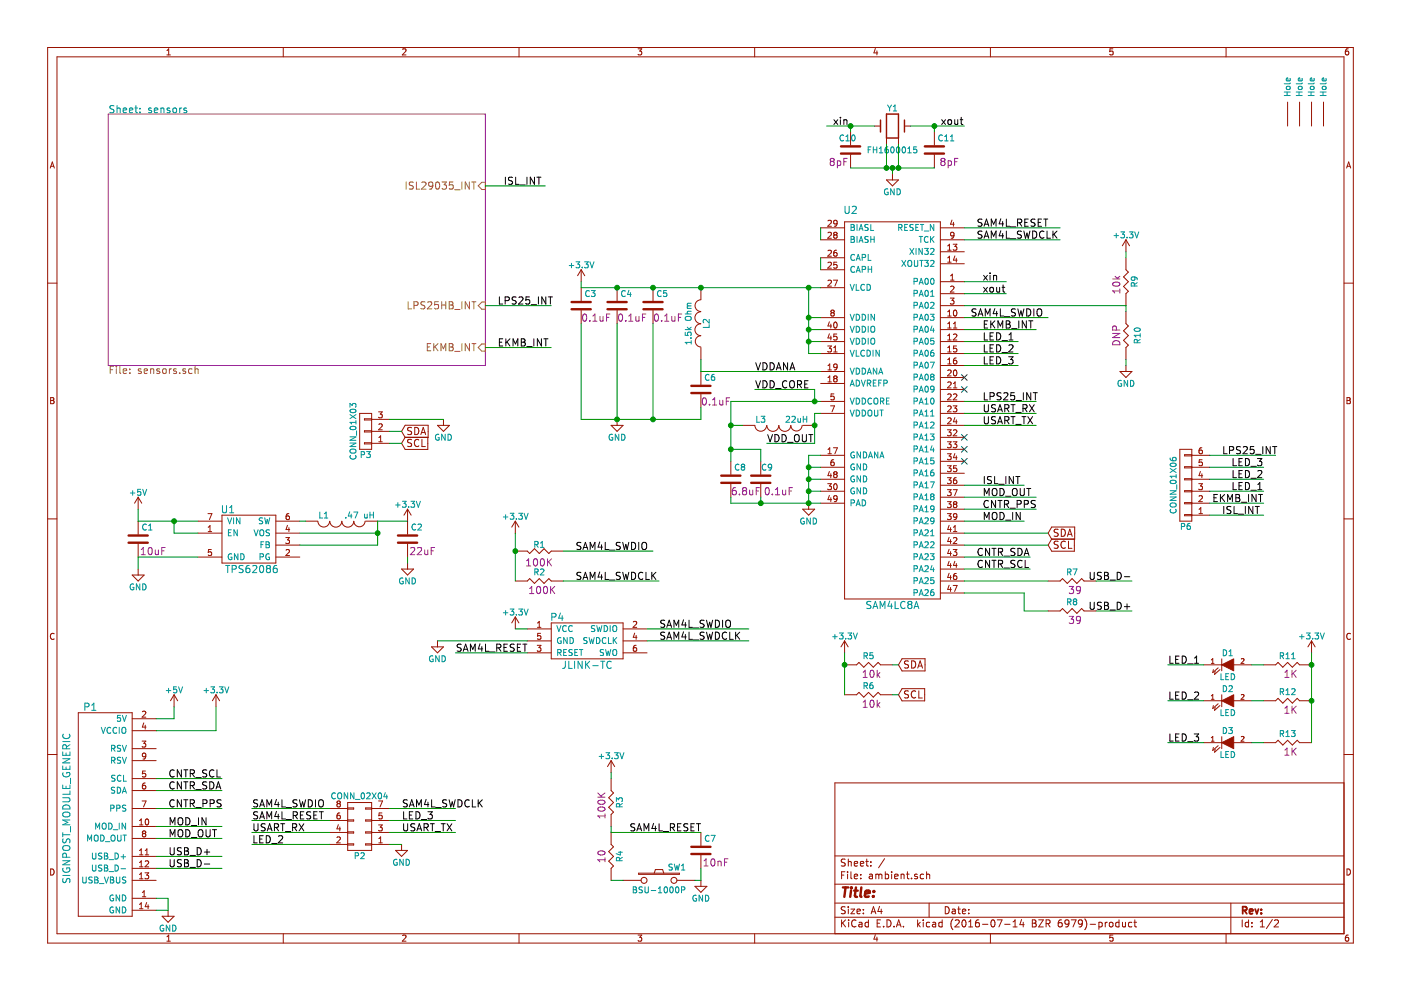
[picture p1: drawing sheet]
EESchema Schematic File Version 2
LIBS:ambient-rescue
LIBS:power
LIBS:device
LIBS:transistors
LIBS:conn
LIBS:linear
LIBS:regul
LIBS:74xx
LIBS:cmos4000
LIBS:adc-dac
LIBS:memory
LIBS:xilinx
LIBS:microcontrollers
LIBS:dsp
LIBS:microchip
LIBS:analog_switches
LIBS:motorola
LIBS:texas
LIBS:intel
LIBS:audio
LIBS:interface
LIBS:digital-audio
LIBS:philips
LIBS:display
LIBS:cypress
LIBS:siliconi
LIBS:opto
LIBS:atmel
LIBS:contrib
LIBS:valves
LIBS:lab11_adc
LIBS:lab11_battery_chargers
LIBS:lab11_buffers
LIBS:lab11_comparators
LIBS:lab11_connectors
LIBS:lab11_diodes
LIBS:lab11_ldo
LIBS:lab11_level_shifters
LIBS:lab11_mcu
LIBS:lab11_memory
LIBS:lab11_microphones
LIBS:lab11_nucleum
LIBS:lab11_opamps
LIBS:lab11_receptacles
LIBS:lab11_rlc
LIBS:lab11_switches
LIBS:lab11_transistors
LIBS:lab11_voltage_references
LIBS:lab11_sensors
LIBS:lab11_crystals
LIBS:ambient-cache
EELAYER 25 0
EELAYER END
$Descr A4 11693 8268
encoding utf-8
Sheet 1 2
Title ""
Date ""
Rev ""
Comp ""
Comment1 ""
Comment2 ""
Comment3 ""
Comment4 ""
$EndDescr
$Sheet
S 900  950  3150 2100
U 57E97639
F0 "sensors" 60
F1 "sensors.sch" 60
F2 "ISL29035_INT" I R 4050 1550 60 
F3 "LPS25HB_INT" I R 4050 2550 60 
F4 "EKMB_INT" I R 4050 2900 60 
$EndSheet
$Comp
L SAM4LC8A U2
U 1 1
P 7150 1950
F 0 "U2" H 7100 2150 60  0000 C CNN
F 1 "SAM4LC8A" H 7450 -1150 60  0000 C CNN
F 2 "Housings_DFN_QFN:QFN-48-1EP_7x7mm_Pitch0.5mm" H 6650 2450 60  0001 C CNN
F 3 "" H 7150 1950 60  0001 C CNN
	1    7150 1950
	1    0    0    -1  
$EndComp
$Comp
L GND #PWR01
U 1 1
P 6750 4200
F 0 "#PWR01" H 6750 3950 50  0001 C CNN
F 1 "GND" H 6750 4050 50  0000 C CNN
F 2 "" H 6750 4200 50  0000 C CNN
F 3 "" H 6750 4200 50  0000 C CNN
	1    6750 4200
	1    0    0    -1  
$EndComp
$Comp
L INDUCTOR L2
U 1 1
P 5850 2700
F 0 "L2" V 5800 2700 50  0000 C CNN
F 1 "1.5k Ohm" V 5950 2700 50  0000 C CNN
F 2 "Capacitors_SMD:C_0603_HandSoldering" V 5850 2700 50  0001 C CNN
F 3 "" H 5850 2700 50  0000 C CNN
F 4 "Digikey" V 5850 2700 60  0001 C CNN "Vendor 1"
F 5 "490-5216-1-ND" V 5850 2700 60  0001 C CNN "Vendor 1 Part Number"
	1    5850 2700
	-1   0    0    1   
$EndComp
$Comp
L INDUCTOR L3
U 1 1
P 6500 3550
F 0 "L3" V 6450 3400 50  0000 C CNN
F 1 "22uH" V 6450 3700 50  0000 C CNN
F 2 "lab11-passives:1212" H 6500 3550 50  0001 C CNN
F 3 "" H 6500 3550 50  0000 C CNN
	1    6500 3550
	0    1    1    0   
$EndComp
$Comp
L C_0.1u_0402_10V_10%_JB C3
U 1 1
P 4850 2550
F 0 "C3" H 4875 2650 50  0000 L CNN
F 1 "C_0.1u_0402_10V_10%_JB" H 4400 3300 50  0001 L CNN
F 2 "Capacitors_SMD:C_0402" H 4900 3050 50  0001 C CNN
F 3 "" H 4875 2650 50  0000 C CNN
F 4 "0.1uF" H 4975 2450 60  0000 C CNN "Capacitance"
F 5 "Digikey" H 4875 3125 60  0001 C CNN "Vendor 1"
F 6 "445-10894-1-ND" H 4875 3200 60  0001 C CNN "Vendor 1 Part Number"
	1    4850 2550
	1    0    0    -1  
$EndComp
$Comp
L C_0.1u_0402_10V_10%_JB C5
U 1 1
P 5450 2550
F 0 "C5" H 5475 2650 50  0000 L CNN
F 1 "C_0.1u_0402_10V_10%_JB" H 5000 3300 50  0001 L CNN
F 2 "Capacitors_SMD:C_0402" H 5500 3050 50  0001 C CNN
F 3 "" H 5475 2650 50  0000 C CNN
F 4 "0.1uF" H 5575 2450 60  0000 C CNN "Capacitance"
F 5 "Digikey" H 5475 3125 60  0001 C CNN "Vendor 1"
F 6 "445-10894-1-ND" H 5475 3200 60  0001 C CNN "Vendor 1 Part Number"
	1    5450 2550
	1    0    0    -1  
$EndComp
$Comp
L C_0.1u_0402_10V_10%_JB C9
U 1 1
P 6350 4000
F 0 "C9" H 6350 4100 50  0000 L CNN
F 1 "C_0.1u_0402_10V_10%_JB" H 5900 4750 50  0001 L CNN
F 2 "Capacitors_SMD:C_0402" H 6400 4500 50  0001 C CNN
F 3 "" H 6375 4100 50  0000 C CNN
F 4 "0.1uF" H 6500 3900 60  0000 C CNN "Capacitance"
F 5 "Digikey" H 6375 4575 60  0001 C CNN "Vendor 1"
F 6 "445-10894-1-ND" H 6375 4650 60  0001 C CNN "Vendor 1 Part Number"
	1    6350 4000
	1    0    0    -1  
$EndComp
$Comp
L C_0.1u_0402_10V_10%_JB C6
U 1 1
P 5850 3250
F 0 "C6" H 5875 3350 50  0000 L CNN
F 1 "C_0.1u_0402_10V_10%_JB" H 5400 4000 50  0001 L CNN
F 2 "Capacitors_SMD:C_0402" H 5900 3750 50  0001 C CNN
F 3 "" H 5875 3350 50  0000 C CNN
F 4 "0.1uF" H 5975 3150 60  0000 C CNN "Capacitance"
F 5 "Digikey" H 5875 3825 60  0001 C CNN "Vendor 1"
F 6 "445-10894-1-ND" H 5875 3900 60  0001 C CNN "Vendor 1 Part Number"
	1    5850 3250
	1    0    0    -1  
$EndComp
$Comp
L C_0.1u_0402_10V_10%_JB C4
U 1 1
P 5150 2550
F 0 "C4" H 5175 2650 50  0000 L CNN
F 1 "C_0.1u_0402_10V_10%_JB" H 4700 3300 50  0001 L CNN
F 2 "Capacitors_SMD:C_0402" H 5200 3050 50  0001 C CNN
F 3 "" H 5175 2650 50  0000 C CNN
F 4 "0.1uF" H 5275 2450 60  0000 C CNN "Capacitance"
F 5 "Digikey" H 5175 3125 60  0001 C CNN "Vendor 1"
F 6 "445-10894-1-ND" H 5175 3200 60  0001 C CNN "Vendor 1 Part Number"
	1    5150 2550
	1    0    0    -1  
$EndComp
$Comp
L +3.3V #PWR02
U 1 1
P 4850 2350
F 0 "#PWR02" H 4850 2200 50  0001 C CNN
F 1 "+3.3V" H 4850 2490 50  0000 C CNN
F 2 "" H 4850 2350 50  0000 C CNN
F 3 "" H 4850 2350 50  0000 C CNN
	1    4850 2350
	1    0    0    -1  
$EndComp
$Comp
L GND #PWR03
U 1 1
P 5150 3500
F 0 "#PWR03" H 5150 3250 50  0001 C CNN
F 1 "GND" H 5150 3350 50  0000 C CNN
F 2 "" H 5150 3500 50  0000 C CNN
F 3 "" H 5150 3500 50  0000 C CNN
	1    5150 3500
	1    0    0    -1  
$EndComp
$Comp
L GENERIC_C_0402 C10
U 1 1
P 7100 1250
F 0 "C10" H 7000 1350 50  0000 L CNN
F 1 "GENERIC_C_0402" H 6650 2000 50  0001 L CNN
F 2 "Capacitors_SMD:C_0402" H 7150 1750 50  0001 C CNN
F 3 "" H 7125 1350 50  0000 C CNN
F 4 "8pF" H 7000 1150 60  0000 C CNN "Capacitance"
F 5 "Digikey" H 7125 1825 60  0001 C CNN "Vendor 1"
F 6 "490-8230-1-ND" H 7125 1900 60  0001 C CNN "Vendor 1 Part Number"
	1    7100 1250
	1    0    0    -1  
$EndComp
$Comp
L GENERIC_C_0402 C11
U 1 1
P 7800 1250
F 0 "C11" H 7825 1350 50  0000 L CNN
F 1 "GENERIC_C_0402" H 7350 2000 50  0001 L CNN
F 2 "Capacitors_SMD:C_0402" H 7850 1750 50  0001 C CNN
F 3 "" H 7825 1350 50  0000 C CNN
F 4 "8pF" H 7925 1150 60  0000 C CNN "Capacitance"
F 5 "Digikey" H 7825 1825 60  0001 C CNN "Vendor 1"
F 6 "490-8230-1-ND" H 7825 1900 60  0001 C CNN "Vendor 1 Part Number"
	1    7800 1250
	1    0    0    -1  
$EndComp
$Comp
L FH1600015 Y1
U 1 1
P 7450 1050
F 0 "Y1" H 7450 1200 50  0000 C CNN
F 1 "FH1600015" H 7450 850 50  0000 C CNN
F 2 "crystals:FHXXX" H 7500 1500 50  0001 C CNN
F 3 "" H 7450 1050 50  0000 C CNN
F 4 "Digikey" H 7550 1300 60  0001 C CNN "Vendor 1"
F 5 "FH1600015CT-ND" H 7650 1400 60  0001 C CNN "Vendor 1 Part Number"
	1    7450 1050
	1    0    0    -1  
$EndComp
Text Label 6950 1050 0    60   ~ 0
xin
Text Label 7850 1050 0    60   ~ 0
xout
$Comp
L GND #PWR04
U 1 1
P 7450 1450
F 0 "#PWR04" H 7450 1200 50  0001 C CNN
F 1 "GND" H 7450 1300 50  0000 C CNN
F 2 "" H 7450 1450 50  0000 C CNN
F 3 "" H 7450 1450 50  0000 C CNN
	1    7450 1450
	1    0    0    -1  
$EndComp
Text Label 8200 2350 0    60   ~ 0
xin
Text Label 8200 2450 0    60   ~ 0
xout
$Comp
L R_10k_0402_1%,100ppm/c,0.063W R9
U 1 1
P 9400 2350
F 0 "R9" H 9400 2425 50  0000 C CNN
F 1 "R_10k_0402_1%,100ppm/c,0.063W" H 9425 3050 50  0001 C CNN
F 2 "Resistors_SMD:R_0402" H 9400 2900 50  0001 C CNN
F 3 "" H 9500 2975 50  0001 C CNN
F 4 "10k" H 9425 2275 60  0000 C CNN "Resistance"
F 5 "Digikey" H 9425 2825 60  0001 C CNN "Vendor 1"
F 6 "RHM10.0KCDCT-ND" H 9425 2725 60  0001 C CNN "Vendor 1 Part Number"
	1    9400 2350
	0    1    1    0   
$EndComp
$Comp
L +3.3V #PWR05
U 1 1
P 9400 2100
F 0 "#PWR05" H 9400 1950 50  0001 C CNN
F 1 "+3.3V" H 9400 2240 50  0000 C CNN
F 2 "" H 9400 2100 50  0000 C CNN
F 3 "" H 9400 2100 50  0000 C CNN
	1    9400 2100
	1    0    0    -1  
$EndComp
$Comp
L +5V #PWR06
U 1 1
P 1450 5900
F 0 "#PWR06" H 1450 5750 50  0001 C CNN
F 1 "+5V" H 1450 6040 50  0000 C CNN
F 2 "" H 1450 5900 50  0000 C CNN
F 3 "" H 1450 5900 50  0000 C CNN
	1    1450 5900
	1    0    0    -1  
$EndComp
$Comp
L +3.3V #PWR07
U 1 1
P 1800 5900
F 0 "#PWR07" H 1800 5750 50  0001 C CNN
F 1 "+3.3V" H 1800 6040 50  0000 C CNN
F 2 "" H 1800 5900 50  0000 C CNN
F 3 "" H 1800 5900 50  0000 C CNN
	1    1800 5900
	1    0    0    -1  
$EndComp
$Comp
L TPS62086 U1
U 1 1
P 2100 4500
F 0 "U1" H 1900 4750 60  0000 C CNN
F 1 "TPS62086" H 2100 4250 60  0000 C CNN
F 2 "regulators:RLT0007A" H 2050 5050 60  0001 C CNN
F 3 "" H 2200 4700 60  0001 C CNN
F 4 "Digikey" H 2000 5150 60  0001 C CNN "Vendor 1"
F 5 "296-40831-1-ND" H 2100 4950 60  0001 C CNN "Vendor 1 Part Number"
	1    2100 4500
	1    0    0    -1  
$EndComp
Text Label 1400 6500 0    60   ~ 0
CNTR_SCL
Text Label 1400 6600 0    60   ~ 0
CNTR_SDA
Text Label 1400 6750 0    60   ~ 0
CNTR_PPS
$Comp
L GENERIC_C_0805 C2
U 1 1
P 3400 4500
F 0 "C2" H 3425 4600 50  0000 L CNN
F 1 "GENERIC_C_0805" H 2950 5250 50  0001 L CNN
F 2 "Capacitors_SMD:C_0805_HandSoldering" H 3450 5000 50  0001 C CNN
F 3 "" H 3425 4600 50  0000 C CNN
F 4 "22uF" H 3525 4400 60  0000 C CNN "Capacitance"
F 5 "Digikey" H 3425 5075 60  0001 C CNN "Vendor 1"
F 6 "490-1719-1-ND" H 3425 5150 60  0001 C CNN "Vendor 1 Part Number"
	1    3400 4500
	1    0    0    -1  
$EndComp
$Comp
L GENERIC_C_0805 C1
U 1 1
P 1150 4500
F 0 "C1" H 1175 4600 50  0000 L CNN
F 1 "GENERIC_C_0805" H 700 5250 50  0001 L CNN
F 2 "Capacitors_SMD:C_0805_HandSoldering" H 1200 5000 50  0001 C CNN
F 3 "" H 1175 4600 50  0000 C CNN
F 4 "10uF" H 1275 4400 60  0000 C CNN "Capacitance"
F 5 "Digikey" H 1175 5075 60  0001 C CNN "Vendor 1"
F 6 "490-8316-1-ND" H 1175 5150 60  0001 C CNN "Vendor 1 Part Number"
	1    1150 4500
	1    0    0    -1  
$EndComp
$Comp
L INDUCTOR L1
U 1 1
P 2850 4350
F 0 "L1" V 2800 4200 50  0000 C CNN
F 1 ".47 uH" V 2800 4500 50  0000 C CNN
F 2 "lab11-passives:DFE322512C" H 2850 4350 50  0001 C CNN
F 3 "" H 2850 4350 50  0000 C CNN
	1    2850 4350
	0    1    1    0   
$EndComp
$Comp
L GND #PWR08
U 1 1
P 3400 4700
F 0 "#PWR08" H 3400 4450 50  0001 C CNN
F 1 "GND" H 3400 4550 50  0000 C CNN
F 2 "" H 3400 4700 50  0000 C CNN
F 3 "" H 3400 4700 50  0000 C CNN
	1    3400 4700
	1    0    0    -1  
$EndComp
$Comp
L +5V #PWR09
U 1 1
P 1150 4250
F 0 "#PWR09" H 1150 4100 50  0001 C CNN
F 1 "+5V" H 1150 4390 50  0000 C CNN
F 2 "" H 1150 4250 50  0000 C CNN
F 3 "" H 1150 4250 50  0000 C CNN
	1    1150 4250
	1    0    0    -1  
$EndComp
$Comp
L GND #PWR010
U 1 1
P 1150 4750
F 0 "#PWR010" H 1150 4500 50  0001 C CNN
F 1 "GND" H 1150 4600 50  0000 C CNN
F 2 "" H 1150 4750 50  0000 C CNN
F 3 "" H 1150 4750 50  0000 C CNN
	1    1150 4750
	1    0    0    -1  
$EndComp
$Comp
L +3.3V #PWR011
U 1 1
P 3400 4350
F 0 "#PWR011" H 3400 4200 50  0001 C CNN
F 1 "+3.3V" H 3400 4490 50  0000 C CNN
F 2 "" H 3400 4350 50  0000 C CNN
F 3 "" H 3400 4350 50  0000 C CNN
	1    3400 4350
	1    0    0    -1  
$EndComp
Text Label 8150 4650 0    60   ~ 0
CNTR_SDA
Text Label 8150 4750 0    60   ~ 0
CNTR_SCL
Text GLabel 8750 4450 2    60   Input ~ 0
SDA
Text GLabel 8750 4550 2    60   Input ~ 0
SCL
Text Label 8150 1900 0    60   ~ 0
SAM4L_RESET
Text Label 8150 2000 0    60   ~ 0
SAM4L_SWDCLK
Text Label 1400 7150 0    60   ~ 0
USB_D+
Text Label 1400 7250 0    60   ~ 0
USB_D-
Text Label 8100 2650 0    60   ~ 0
SAM4L_SWDIO
$Comp
L +3.3V #PWR012
U 1 1
P 4300 5250
F 0 "#PWR012" H 4300 5100 50  0001 C CNN
F 1 "+3.3V" H 4300 5390 50  0000 C CNN
F 2 "" H 4300 5250 50  0000 C CNN
F 3 "" H 4300 5250 50  0000 C CNN
	1    4300 5250
	1    0    0    -1  
$EndComp
Text Label 3800 5450 0    60   ~ 0
SAM4L_RESET
$Comp
L GND #PWR013
U 1 1
P 3650 5350
F 0 "#PWR013" H 3650 5100 50  0001 C CNN
F 1 "GND" H 3650 5200 50  0000 C CNN
F 2 "" H 3650 5350 50  0000 C CNN
F 3 "" H 3650 5350 50  0000 C CNN
	1    3650 5350
	1    0    0    -1  
$EndComp
Text Label 5500 5250 0    60   ~ 0
SAM4L_SWDIO
Text Label 5500 5350 0    60   ~ 0
SAM4L_SWDCLK
Text Label 6300 3100 0    60   ~ 0
VDDANA
Text Label 6300 3250 0    60   ~ 0
VDD_CORE
Text Label 6400 3700 0    60   ~ 0
VDD_OUT
$Comp
L CONN_01X03 P3
U 1 1
P 3050 3600
F 0 "P3" H 3050 3800 50  0000 C CNN
F 1 "CONN_01X03" V 3150 3600 50  0000 C CNN
F 2 "Connect:PINHEAD1-3" H 3050 3600 50  0001 C CNN
F 3 "" H 3050 3600 50  0000 C CNN
	1    3050 3600
	-1   0    0    1   
$EndComp
Text GLabel 3350 3700 2    60   Input ~ 0
SCL
Text GLabel 3350 3600 2    60   Input ~ 0
SDA
$Comp
L GND #PWR014
U 1 1
P 3700 3500
F 0 "#PWR014" H 3700 3250 50  0001 C CNN
F 1 "GND" H 3700 3350 50  0000 C CNN
F 2 "" H 3700 3500 50  0000 C CNN
F 3 "" H 3700 3500 50  0000 C CNN
	1    3700 3500
	1    0    0    -1  
$EndComp
$Comp
L CONN_01X06 P6
U 1 1
P 9900 4050
F 0 "P6" H 9900 4400 50  0000 C CNN
F 1 "CONN_01X06" V 10000 4050 50  0000 C CNN
F 2 "Connect:PINHEAD1-6" H 9900 4050 50  0001 C CNN
F 3 "" H 9900 4050 50  0000 C CNN
	1    9900 4050
	-1   0    0    1   
$EndComp
Text Label 10200 4300 0    60   ~ 0
ISL_INT
Text Label 8200 4050 0    60   ~ 0
ISL_INT
$Comp
L GND #PWR015
U 1 1
P 1400 7600
F 0 "#PWR015" H 1400 7350 50  0001 C CNN
F 1 "GND" H 1400 7450 50  0000 C CNN
F 2 "" H 1400 7600 50  0000 C CNN
F 3 "" H 1400 7600 50  0000 C CNN
	1    1400 7600
	1    0    0    -1  
$EndComp
Text Label 8200 4250 0    60   ~ 0
CNTR_PPS
Text Label 4200 1550 0    60   ~ 0
ISL_INT
Text Label 1400 6900 0    60   ~ 0
MOD_IN
Text Label 1400 7000 0    60   ~ 0
MOD_OUT
Text Label 8200 4350 0    60   ~ 0
MOD_IN
Text Label 8200 4150 0    60   ~ 0
MOD_OUT
$Comp
L LED-RESCUE-ambient D1
U 1 1
P 10250 5550
F 0 "D1" H 10250 5650 50  0000 C CNN
F 1 "LED" H 10250 5450 50  0000 C CNN
F 2 "Diodes_SMD:D_0603" H 10250 5550 50  0001 C CNN
F 3 "" H 10250 5550 50  0000 C CNN
	1    10250 5550
	1    0    0    -1  
$EndComp
$Comp
L LED-RESCUE-ambient D2
U 1 1
P 10250 5850
F 0 "D2" H 10250 5950 50  0000 C CNN
F 1 "LED" H 10250 5750 50  0000 C CNN
F 2 "Diodes_SMD:D_0603" H 10250 5850 50  0001 C CNN
F 3 "" H 10250 5850 50  0000 C CNN
	1    10250 5850
	1    0    0    -1  
$EndComp
$Comp
L LED-RESCUE-ambient D3
U 1 1
P 10250 6200
F 0 "D3" H 10250 6300 50  0000 C CNN
F 1 "LED" H 10250 6100 50  0000 C CNN
F 2 "Diodes_SMD:D_0603" H 10250 6200 50  0001 C CNN
F 3 "" H 10250 6200 50  0000 C CNN
	1    10250 6200
	1    0    0    -1  
$EndComp
$Comp
L +3.3V #PWR016
U 1 1
P 10950 5450
F 0 "#PWR016" H 10950 5300 50  0001 C CNN
F 1 "+3.3V" H 10950 5590 50  0000 C CNN
F 2 "" H 10950 5450 50  0000 C CNN
F 3 "" H 10950 5450 50  0000 C CNN
	1    10950 5450
	1    0    0    -1  
$EndComp
Text Label 9750 6200 0    60   ~ 0
LED_3
Text Label 9750 5850 0    60   ~ 0
LED_2
Text Label 9750 5550 0    60   ~ 0
LED_1
Text Label 8200 3050 0    60   ~ 0
LED_3
Text Label 8200 2950 0    60   ~ 0
LED_2
Text Label 8200 2850 0    60   ~ 0
LED_1
$Comp
L +3.3V #PWR017
U 1 1
P 7050 5450
F 0 "#PWR017" H 7050 5300 50  0001 C CNN
F 1 "+3.3V" H 7050 5590 50  0000 C CNN
F 2 "" H 7050 5450 50  0000 C CNN
F 3 "" H 7050 5450 50  0000 C CNN
	1    7050 5450
	1    0    0    -1  
$EndComp
Text GLabel 7500 5800 2    60   Input ~ 0
SCL
Text GLabel 7500 5550 2    60   Input ~ 0
SDA
Text Label 8200 3450 0    60   ~ 0
USART_RX
Text Label 8200 3550 0    60   ~ 0
USART_TX
$Comp
L SIGNPOST_MODULE_GENERIC P1
U 1 1
P 900 6850
F 0 "P1" H 750 7800 60  0000 C CNN
F 1 "SIGNPOST_MODULE_GENERIC" V 550 6950 60  0000 C CNN
F 2 "lab11-connectors:SIGNPOST_MODULE_GENERIC" H 950 8300 60  0001 C CNN
F 3 "" H 1400 8100 60  0001 C CNN
F 4 "Digikey" H 900 8200 60  0001 C CNN "Vendor 1"
F 5 "S9170-ND" H 900 8100 60  0001 C CNN "Vendor 1 Part Number"
	1    900  6850
	1    0    0    -1  
$EndComp
$Comp
L JLINK-TC P4
U 1 1
P 4900 5350
F 0 "P4" H 4650 5550 60  0000 C CNN
F 1 "JLINK-TC" H 4900 5150 60  0000 C CNN
F 2 "lab11-connectors:TC2030-IDC" H 4850 5750 60  0001 C CNN
F 3 "" H 5600 5600 60  0001 C CNN
	1    4900 5350
	1    0    0    -1  
$EndComp
$Comp
L SIGNPOST_HOLE H1
U 1 1
P 10750 550
F 0 "H1" H 10750 550 60  0001 C CNN
F 1 "SIGNPOST_HOLE" H 10650 850 60  0001 C CNN
F 2 "lab11-connectors:SIGNPOST_HOLE" H 10650 450 60  0001 C CNN
F 3 "" H 10750 550 60  0001 C CNN
	1    10750 550 
	1    0    0    -1  
$EndComp
$Comp
L SIGNPOST_HOLE H2
U 1 1
P 10850 550
F 0 "H2" H 10850 550 60  0001 C CNN
F 1 "SIGNPOST_HOLE" H 10750 850 60  0001 C CNN
F 2 "lab11-connectors:SIGNPOST_HOLE" H 10750 450 60  0001 C CNN
F 3 "" H 10850 550 60  0001 C CNN
	1    10850 550 
	1    0    0    -1  
$EndComp
$Comp
L SIGNPOST_HOLE H3
U 1 1
P 10950 550
F 0 "H3" H 10950 550 60  0001 C CNN
F 1 "SIGNPOST_HOLE" H 10850 850 60  0001 C CNN
F 2 "lab11-connectors:SIGNPOST_HOLE" H 10850 450 60  0001 C CNN
F 3 "" H 10950 550 60  0001 C CNN
	1    10950 550 
	1    0    0    -1  
$EndComp
$Comp
L SIGNPOST_HOLE H4
U 1 1
P 11050 550
F 0 "H4" H 11050 550 60  0001 C CNN
F 1 "SIGNPOST_HOLE" H 10950 850 60  0001 C CNN
F 2 "lab11-connectors:SIGNPOST_HOLE" H 10950 450 60  0001 C CNN
F 3 "" H 11050 550 60  0001 C CNN
	1    11050 550 
	1    0    0    -1  
$EndComp
$Comp
L R_100K_0402_0.5%,25ppm/c,0.063W R1
U 1 1
P 4500 4600
F 0 "R1" H 4500 4550 50  0000 C CNN
F 1 "R_100K_0402_0.5%,25ppm/c,0.063W" H 4525 5300 50  0001 C CNN
F 2 "Resistors_SMD:R_0402" H 4500 5150 50  0001 C CNN
F 3 "http://www.susumu.co.jp/product_pdf/all-list/e_11.pdf" H 4600 5225 50  0001 C CNN
F 4 "100K" H 4500 4700 60  0000 C CNN "Resistance"
F 5 "Digikey" H 4525 5075 60  0001 C CNN "Vendor 1"
F 6 "RR05P100KDCT-ND	" H 4525 4975 60  0001 C CNN "Vendor 1 Part Number"
	1    4500 4600
	-1   0    0    1   
$EndComp
$Comp
L R_100K_0402_0.5%,25ppm/c,0.063W R2
U 1 1
P 4500 4850
F 0 "R2" H 4500 4925 50  0000 C CNN
F 1 "R_100K_0402_0.5%,25ppm/c,0.063W" H 4525 5550 50  0001 C CNN
F 2 "Resistors_SMD:R_0402" H 4500 5400 50  0001 C CNN
F 3 "http://www.susumu.co.jp/product_pdf/all-list/e_11.pdf" H 4600 5475 50  0001 C CNN
F 4 "100K" H 4525 4775 60  0000 C CNN "Resistance"
F 5 "Digikey" H 4525 5325 60  0001 C CNN "Vendor 1"
F 6 "RR05P100KDCT-ND	" H 4525 5225 60  0001 C CNN "Vendor 1 Part Number"
	1    4500 4850
	1    0    0    -1  
$EndComp
Text Label 4800 4600 0    60   ~ 0
SAM4L_SWDIO
Text Label 4800 4850 0    60   ~ 0
SAM4L_SWDCLK
$Comp
L +3.3V #PWR018
U 1 1
P 4300 4450
F 0 "#PWR018" H 4300 4300 50  0001 C CNN
F 1 "+3.3V" H 4300 4590 50  0000 C CNN
F 2 "" H 4300 4450 50  0000 C CNN
F 3 "" H 4300 4450 50  0000 C CNN
	1    4300 4450
	1    0    0    -1  
$EndComp
Text Label 4150 2550 0    60   ~ 0
LPS25_INT
Text Label 8200 3350 0    60   ~ 0
LPS25_INT
Text Label 10200 3800 0    60   ~ 0
LPS25_INT
$Comp
L BSU-1000P SW1
U 1 1
P 5500 7350
F 0 "SW1" H 5650 7460 50  0000 C CNN
F 1 "BSU-1000P" H 5500 7270 50  0000 C CNN
F 2 "lab11-switches:B3U-1000p" H 5550 7850 50  0001 C CNN
F 3 "" H 5500 7350 50  0000 C CNN
F 4 "Digikey" H 5500 7650 60  0001 C CNN "Vendor 1"
F 5 "SW1020CT-ND" H 5500 7750 60  0001 C CNN "Vendor 1 Part Number"
	1    5500 7350
	1    0    0    -1  
$EndComp
$Comp
L R_100K_0402_0.5%,25ppm/c,0.063W R3
U 1 1
P 5100 6700
F 0 "R3" H 5100 6775 50  0000 C CNN
F 1 "R_100K_0402_0.5%,25ppm/c,0.063W" H 5125 7400 50  0001 C CNN
F 2 "Resistors_SMD:R_0402" H 5100 7250 50  0001 C CNN
F 3 "http://www.susumu.co.jp/product_pdf/all-list/e_11.pdf" H 5200 7325 50  0001 C CNN
F 4 "100K" H 5125 6625 60  0000 C CNN "Resistance"
F 5 "Digikey" H 5125 7175 60  0001 C CNN "Vendor 1"
F 6 "RR05P100KDCT-ND	" H 5125 7075 60  0001 C CNN "Vendor 1 Part Number"
	1    5100 6700
	0    1    1    0   
$EndComp
$Comp
L GENERIC_R_0402 R4
U 1 1
P 5100 7150
F 0 "R4" H 5100 7225 50  0000 C CNN
F 1 "GENERIC_R_0402" H 5125 7850 50  0001 C CNN
F 2 "Resistors_SMD:R_0402" H 5100 7700 50  0001 C CNN
F 3 "" H 5200 7775 50  0001 C CNN
F 4 "10" H 5100 7075 60  0000 C CNN "Resistance"
F 5 "Digikey" H 5100 7600 60  0001 C CNN "Vendor 1"
F 6 "P10JCT-ND" H 5100 7500 60  0001 C CNN "Vendor 1 Part Number"
	1    5100 7150
	0    1    1    0   
$EndComp
$Comp
L GND #PWR019
U 1 1
P 5850 7350
F 0 "#PWR019" H 5850 7100 50  0001 C CNN
F 1 "GND" H 5850 7200 50  0000 C CNN
F 2 "" H 5850 7350 50  0000 C CNN
F 3 "" H 5850 7350 50  0000 C CNN
	1    5850 7350
	1    0    0    -1  
$EndComp
$Comp
L GENERIC_C_0402 C7
U 1 1
P 5850 7100
F 0 "C7" H 5875 7200 50  0000 L CNN
F 1 "GENERIC_C_0402" H 5400 7850 50  0001 L CNN
F 2 "Capacitors_SMD:C_0402" H 5900 7600 50  0001 C CNN
F 3 "" H 5875 7200 50  0000 C CNN
F 4 "10nF" H 5975 7000 60  0000 C CNN "Capacitance"
F 5 "Digikey" H 5875 7675 60  0001 C CNN "Vendor 1"
F 6 "490-5922-6-ND" H 5875 7750 60  0001 C CNN "Vendor 1 Part Number"
	1    5850 7100
	1    0    0    -1  
$EndComp
$Comp
L +3.3V #PWR020
U 1 1
P 5100 6450
F 0 "#PWR020" H 5100 6300 50  0001 C CNN
F 1 "+3.3V" H 5100 6590 50  0000 C CNN
F 2 "" H 5100 6450 50  0000 C CNN
F 3 "" H 5100 6450 50  0000 C CNN
	1    5100 6450
	1    0    0    -1  
$EndComp
Text Label 5250 6950 0    60   ~ 0
SAM4L_RESET
Text Label 4150 2900 0    60   ~ 0
EKMB_INT
Text Label 8200 2750 0    60   ~ 0
EKMB_INT
$Comp
L R_1K_0402_1%,100ppm/c,0.2W R11
U 1 1
P 10750 5550
F 0 "R11" H 10750 5625 50  0000 C CNN
F 1 "R_1K_0402_1%,100ppm/c,0.2W" H 10775 6250 50  0001 C CNN
F 2 "Resistors_SMD:R_0402" H 10750 6100 50  0001 C CNN
F 3 "http://www.susumu.co.jp/product_pdf/all-list/e_11.pdf" H 10850 6175 50  0001 C CNN
F 4 "1K" H 10775 5475 60  0000 C CNN "Resistance"
F 5 "Digikey" H 10775 6025 60  0001 C CNN "Vendor 1"
F 6 "P17224CT-ND" H 10775 5925 60  0001 C CNN "Vendor 1 Part Number"
	1    10750 5550
	1    0    0    -1  
$EndComp
$Comp
L R_1K_0402_1%,100ppm/c,0.2W R12
U 1 1
P 10750 5850
F 0 "R12" H 10750 5925 50  0000 C CNN
F 1 "R_1K_0402_1%,100ppm/c,0.2W" H 10775 6550 50  0001 C CNN
F 2 "Resistors_SMD:R_0402" H 10750 6400 50  0001 C CNN
F 3 "http://www.susumu.co.jp/product_pdf/all-list/e_11.pdf" H 10850 6475 50  0001 C CNN
F 4 "1K" H 10775 5775 60  0000 C CNN "Resistance"
F 5 "Digikey" H 10775 6325 60  0001 C CNN "Vendor 1"
F 6 "P17224CT-ND" H 10775 6225 60  0001 C CNN "Vendor 1 Part Number"
	1    10750 5850
	1    0    0    -1  
$EndComp
$Comp
L R_1K_0402_1%,100ppm/c,0.2W R13
U 1 1
P 10750 6200
F 0 "R13" H 10750 6275 50  0000 C CNN
F 1 "R_1K_0402_1%,100ppm/c,0.2W" H 10775 6900 50  0001 C CNN
F 2 "Resistors_SMD:R_0402" H 10750 6750 50  0001 C CNN
F 3 "http://www.susumu.co.jp/product_pdf/all-list/e_11.pdf" H 10850 6825 50  0001 C CNN
F 4 "1K" H 10775 6125 60  0000 C CNN "Resistance"
F 5 "Digikey" H 10775 6675 60  0001 C CNN "Vendor 1"
F 6 "P17224CT-ND" H 10775 6575 60  0001 C CNN "Vendor 1 Part Number"
	1    10750 6200
	1    0    0    -1  
$EndComp
$Comp
L R_10k_0402_1%,100ppm/c,0.063W R6
U 1 1
P 7250 5800
F 0 "R6" H 7250 5875 50  0000 C CNN
F 1 "R_10k_0402_1%,100ppm/c,0.063W" H 7275 6500 50  0001 C CNN
F 2 "Resistors_SMD:R_0402" H 7250 6350 50  0001 C CNN
F 3 "" H 7350 6425 50  0001 C CNN
F 4 "10k" H 7275 5725 60  0000 C CNN "Resistance"
F 5 "Digikey" H 7275 6275 60  0001 C CNN "Vendor 1"
F 6 "RHM10.0KCDCT-ND" H 7275 6175 60  0001 C CNN "Vendor 1 Part Number"
	1    7250 5800
	1    0    0    -1  
$EndComp
$Comp
L R_10k_0402_1%,100ppm/c,0.063W R5
U 1 1
P 7250 5550
F 0 "R5" H 7250 5625 50  0000 C CNN
F 1 "R_10k_0402_1%,100ppm/c,0.063W" H 7275 6250 50  0001 C CNN
F 2 "Resistors_SMD:R_0402" H 7250 6100 50  0001 C CNN
F 3 "" H 7350 6175 50  0001 C CNN
F 4 "10k" H 7275 5475 60  0000 C CNN "Resistance"
F 5 "Digikey" H 7275 6025 60  0001 C CNN "Vendor 1"
F 6 "RHM10.0KCDCT-ND" H 7275 5925 60  0001 C CNN "Vendor 1 Part Number"
	1    7250 5550
	1    0    0    -1  
$EndComp
$Comp
L CONN_02X04 P2
U 1 1
P 3000 6900
F 0 "P2" H 3000 7150 50  0000 C CNN
F 1 "CONN_02X04" H 3000 6650 50  0000 C CNN
F 2 "lab11-connectors:PINHEAD2-4" H 3000 5700 50  0001 C CNN
F 3 "" H 3000 5700 50  0000 C CNN
	1    3000 6900
	-1   0    0    1   
$EndComp
$Comp
L GND #PWR021
U 1 1
P 3350 7050
F 0 "#PWR021" H 3350 6800 50  0001 C CNN
F 1 "GND" H 3350 6900 50  0000 C CNN
F 2 "" H 3350 7050 50  0000 C CNN
F 3 "" H 3350 7050 50  0000 C CNN
	1    3350 7050
	1    0    0    -1  
$EndComp
Text Label 2100 6950 0    60   ~ 0
USART_RX
Text Label 3350 6950 0    60   ~ 0
USART_TX
Text Label 2100 6850 0    60   ~ 0
SAM4L_RESET
Text Label 2100 6750 0    60   ~ 0
SAM4L_SWDIO
Text Label 3350 6750 0    60   ~ 0
SAM4L_SWDCLK
Text Label 2100 7050 0    60   ~ 0
LED_2
Text Label 3350 6850 0    60   ~ 0
LED_3
$Comp
L GND #PWR022
U 1 1
P 9400 3050
F 0 "#PWR022" H 9400 2800 50  0001 C CNN
F 1 "GND" H 9400 2900 50  0000 C CNN
F 2 "" H 9400 3050 50  0000 C CNN
F 3 "" H 9400 3050 50  0000 C CNN
	1    9400 3050
	1    0    0    -1  
$EndComp
$Comp
L R_0_0402_.1W R10
U 1 1
P 9400 2800
F 0 "R10" H 9400 2900 50  0000 C CNN
F 1 "R_0_0402_.1W" H 9425 3500 50  0001 C CNN
F 2 "Resistors_SMD:R_0402" H 9400 3350 50  0001 C CNN
F 3 "" H 9500 3425 50  0001 C CNN
F 4 "DNP" H 9400 2725 60  0000 C CNN "Resistance"
F 5 "Digikey" H 9425 3275 60  0001 C CNN "Vendor 1"
F 6 "P0.0JCT-ND" H 9425 3175 60  0001 C CNN "Vendor 1 Part Number"
	1    9400 2800
	0    1    1    0   
$EndComp
$Comp
L GENERIC_C_0603 C8
U 1 1
P 6100 4000
F 0 "C8" H 6125 4100 50  0000 L CNN
F 1 "GENERIC_C_0603" H 5650 4750 50  0001 L CNN
F 2 "Capacitors_SMD:C_0603" H 6150 4500 50  0001 C CNN
F 3 "" H 6125 4100 50  0000 C CNN
F 4 "6.8uF" H 6225 3900 60  0000 C CNN "Capacitance"
F 5 "Digikey" H 6125 4575 60  0001 C CNN "Vendor 1"
F 6 "445-7484-1-ND" H 6125 4650 60  0001 C CNN "Vendor 1 Part Number"
	1    6100 4000
	1    0    0    -1  
$EndComp
NoConn ~ 8050 3150
NoConn ~ 8050 3250
NoConn ~ 8050 3650
NoConn ~ 8050 3750
NoConn ~ 8050 3850
Text Label 10550 3900 2    60   ~ 0
LED_3
Text Label 10550 4000 2    60   ~ 0
LED_2
Text Label 10550 4100 2    60   ~ 0
LED_1
$Comp
L R_10k_0402_1%,100ppm/c,0.063W R7
U 1 1
P 8950 4850
F 0 "R7" H 8950 4925 50  0000 C CNN
F 1 "R_39_0402_1%,100ppm/c,0.063W" H 8975 5550 50  0001 C CNN
F 2 "Resistors_SMD:R_0402" H 8950 5400 50  0001 C CNN
F 3 "" H 9050 5475 50  0001 C CNN
F 4 "39" H 8975 4775 60  0000 C CNN "Resistance"
F 5 "Digikey" H 8975 5325 60  0001 C CNN "Vendor 1"
F 6 "P39.0LCT-ND" H 8975 5225 60  0001 C CNN "Vendor 1 Part Number"
	1    8950 4850
	1    0    0    -1  
$EndComp
Wire Wire Line
	9450 5100 9150 5100
Wire Wire Line
	9450 4850 9150 4850
Wire Wire Line
	8550 5100 8750 5100
Wire Wire Line
	8550 4950 8550 5100
Wire Wire Line
	8050 4950 8550 4950
Wire Wire Line
	8050 4850 8750 4850
Wire Wire Line
	10550 4100 10100 4100
Wire Wire Line
	10550 4000 10100 4000
Wire Wire Line
	10550 3900 10100 3900
Wire Wire Line
	5400 5350 6250 5350
Wire Wire Line
	5400 5250 6250 5250
Connection ~ 6800 3350
Wire Wire Line
	6800 3250 6800 3350
Connection ~ 6800 3550
Connection ~ 6100 3550
Wire Wire Line
	6200 3550 6100 3550
Connection ~ 6100 3750
Wire Wire Line
	6350 3750 6100 3750
Wire Wire Line
	6100 3350 6100 3850
Wire Wire Line
	6100 3350 6850 3350
Wire Wire Line
	6800 3450 6800 3700
Wire Wire Line
	6850 3450 6800 3450
Wire Wire Line
	9400 3000 9400 3050
Wire Wire Line
	9400 2550 9400 2600
Wire Wire Line
	10100 3800 10650 3800
Wire Wire Line
	3250 6850 3800 6850
Wire Wire Line
	2100 7050 2750 7050
Wire Wire Line
	2750 6950 2100 6950
Wire Wire Line
	2750 6750 2100 6750
Wire Wire Line
	2750 6850 2100 6850
Wire Wire Line
	3250 6750 3800 6750
Wire Wire Line
	3250 6950 3800 6950
Wire Wire Line
	3250 7050 3350 7050
Wire Wire Line
	8050 2750 8650 2750
Wire Wire Line
	4050 2900 4600 2900
Wire Wire Line
	5100 6450 5100 6500
Wire Wire Line
	5100 6900 5100 6950
Wire Wire Line
	5100 6950 5850 6950
Wire Wire Line
	5100 7350 5200 7350
Wire Wire Line
	5850 7350 5850 7250
Wire Wire Line
	5800 7350 5850 7350
Wire Wire Line
	8050 3350 8650 3350
Wire Wire Line
	4050 2550 4600 2550
Wire Wire Line
	4300 4450 4300 4850
Connection ~ 4300 4600
Wire Wire Line
	4700 4600 5450 4600
Wire Wire Line
	4700 4850 5500 4850
Connection ~ 7050 5550
Wire Wire Line
	7450 5800 7500 5800
Wire Wire Line
	8050 3450 8650 3450
Wire Wire Line
	7050 5450 7050 5800
Wire Wire Line
	7500 5550 7450 5550
Wire Wire Line
	8050 2850 8500 2850
Wire Wire Line
	8050 2950 8500 2950
Wire Wire Line
	8050 3050 8500 3050
Wire Wire Line
	9750 5550 10050 5550
Wire Wire Line
	9750 5850 10050 5850
Wire Wire Line
	9750 6200 10050 6200
Connection ~ 10950 5850
Connection ~ 10950 5550
Wire Wire Line
	10950 5450 10950 6200
Wire Wire Line
	10450 6200 10550 6200
Wire Wire Line
	10450 5850 10550 5850
Wire Wire Line
	10450 5550 10550 5550
Wire Wire Line
	8050 4350 8550 4350
Wire Wire Line
	8050 4250 8650 4250
Wire Wire Line
	1300 6900 1850 6900
Wire Wire Line
	1300 7000 1850 7000
Wire Wire Line
	4050 1550 4550 1550
Wire Wire Line
	8050 4150 8650 4150
Wire Wire Line
	1400 7500 1400 7600
Wire Wire Line
	1300 7500 1400 7500
Wire Wire Line
	1400 7600 1300 7600
Wire Wire Line
	10100 4300 10550 4300
Wire Wire Line
	8050 3550 8650 3550
Wire Wire Line
	8050 4050 8550 4050
Wire Wire Line
	3250 3700 3350 3700
Wire Wire Line
	3250 3600 3350 3600
Wire Wire Line
	3250 3500 3700 3500
Wire Wire Line
	9400 2100 9400 2150
Wire Wire Line
	6800 3700 6400 3700
Wire Wire Line
	6300 3250 6800 3250
Wire Wire Line
	5850 3100 6850 3100
Wire Wire Line
	3650 5350 4400 5350
Wire Wire Line
	3800 5450 4400 5450
Wire Wire Line
	4300 5250 4400 5250
Wire Wire Line
	8050 2650 8750 2650
Wire Wire Line
	1300 7250 1850 7250
Wire Wire Line
	1300 7150 1850 7150
Wire Wire Line
	8050 2000 8850 2000
Wire Wire Line
	8050 1900 8850 1900
Wire Wire Line
	8050 4550 8750 4550
Wire Wire Line
	8050 4450 8750 4450
Wire Wire Line
	8050 4650 8600 4650
Wire Wire Line
	8050 4750 8600 4750
Wire Wire Line
	1150 4650 1150 4750
Wire Wire Line
	1150 4650 1650 4650
Wire Wire Line
	1150 4350 1150 4250
Connection ~ 1450 4350
Wire Wire Line
	1450 4450 1450 4350
Wire Wire Line
	1650 4450 1450 4450
Wire Wire Line
	1150 4350 1650 4350
Wire Wire Line
	3400 4650 3400 4700
Wire Wire Line
	3150 4350 3400 4350
Connection ~ 3150 4450
Wire Wire Line
	3150 4550 2500 4550
Wire Wire Line
	3150 4350 3150 4550
Wire Wire Line
	2500 4450 3150 4450
Wire Wire Line
	2500 4350 2550 4350
Wire Wire Line
	6900 1050 7300 1050
Wire Wire Line
	1300 6750 1850 6750
Wire Wire Line
	1300 6500 1850 6500
Wire Wire Line
	1300 6600 1850 6600
Wire Wire Line
	1800 6100 1800 5900
Wire Wire Line
	1300 6100 1800 6100
Wire Wire Line
	1450 6000 1300 6000
Wire Wire Line
	1450 5900 1450 6000
Wire Wire Line
	8050 2550 9400 2550
Wire Wire Line
	8050 2350 8400 2350
Wire Wire Line
	8050 2450 8400 2450
Connection ~ 7500 1400
Wire Wire Line
	7500 1200 7500 1400
Connection ~ 7400 1400
Wire Wire Line
	7400 1200 7400 1400
Connection ~ 7450 1400
Wire Wire Line
	7450 1400 7450 1450
Wire Wire Line
	7100 1400 7800 1400
Connection ~ 7800 1050
Wire Wire Line
	7800 1050 7800 1100
Wire Wire Line
	7600 1050 8050 1050
Connection ~ 7100 1050
Wire Wire Line
	7100 1050 7100 1100
Wire Wire Line
	6850 2150 6850 2250
Wire Wire Line
	6850 1900 6850 2000
Wire Wire Line
	5850 3000 5850 3100
Connection ~ 5450 3500
Wire Wire Line
	5850 3500 5850 3400
Connection ~ 5150 3500
Wire Wire Line
	5450 3500 5450 2700
Wire Wire Line
	5150 3500 5150 2700
Wire Wire Line
	4850 3500 5850 3500
Wire Wire Line
	4850 2700 4850 3500
Connection ~ 6350 4200
Wire Wire Line
	6350 4150 6350 4200
Connection ~ 6750 4200
Wire Wire Line
	6100 4150 6100 4200
Wire Wire Line
	6350 3750 6350 3850
Wire Wire Line
	4850 2400 4850 2350
Connection ~ 5150 2400
Connection ~ 5450 2400
Connection ~ 5850 2400
Connection ~ 6750 2400
Connection ~ 6750 2650
Wire Wire Line
	4850 2400 6850 2400
Connection ~ 6750 2750
Wire Wire Line
	6750 2650 6850 2650
Connection ~ 6750 2850
Wire Wire Line
	6750 2750 6850 2750
Wire Wire Line
	6750 2850 6850 2850
Wire Wire Line
	6750 2400 6750 2950
Wire Wire Line
	6750 2950 6850 2950
Connection ~ 6750 3900
Wire Wire Line
	6850 3800 6750 3800
Connection ~ 6750 4000
Wire Wire Line
	6850 3900 6750 3900
Connection ~ 6750 4100
Wire Wire Line
	6850 4000 6750 4000
Wire Wire Line
	6750 3800 6750 4200
Wire Wire Line
	6750 4100 6850 4100
Wire Wire Line
	6100 4200 6850 4200
Text Label 9450 4850 2    60   ~ 0
USB_D-
Text Label 9450 5100 2    60   ~ 0
USB_D+
$Comp
L R_10k_0402_1%,100ppm/c,0.063W R8
U 1 1
P 8950 5100
F 0 "R8" H 8950 5175 50  0000 C CNN
F 1 "R_39_0402_1%,100ppm/c,0.063W" H 8975 5800 50  0001 C CNN
F 2 "Resistors_SMD:R_0402" H 8950 5650 50  0001 C CNN
F 3 "" H 9050 5725 50  0001 C CNN
F 4 "39" H 8975 5025 60  0000 C CNN "Resistance"
F 5 "Digikey" H 8975 5575 60  0001 C CNN "Vendor 1"
F 6 "P39.0LCT-ND" H 8975 5475 60  0001 C CNN "Vendor 1 Part Number"
	1    8950 5100
	1    0    0    -1  
$EndComp
Wire Wire Line
	10550 4200 10100 4200
Text Label 10550 4200 2    60   ~ 0
EKMB_INT
$EndSCHEMATC
